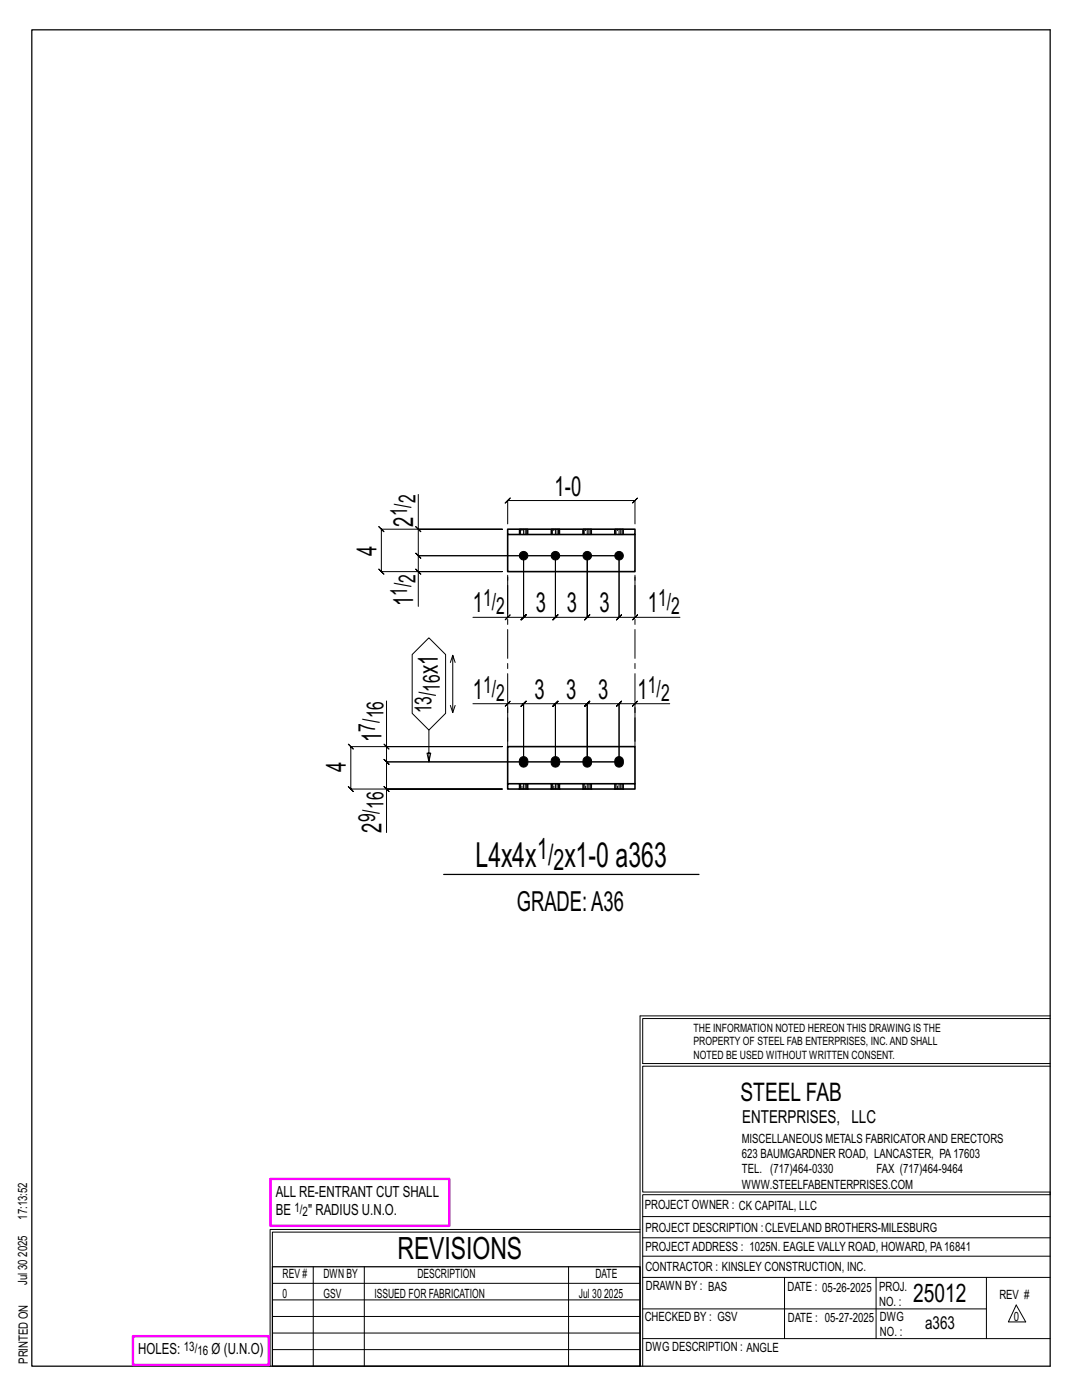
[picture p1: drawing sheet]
<svg xmlns="http://www.w3.org/2000/svg" width="216mm" height="279mm" viewBox="0 0 216 279" stroke-linecap="round" stroke-linejoin="round" font-family="sans-serif">
<g fill="none" stroke="#000" stroke-width=".2">
<path d="M83.5 98.7v6.9h16.7h-24.1l-.5-.5 1 1-.5-.5v8.5l-.5-.5 1 1-.5-.5h24.1h-16.7v6.9M83 113.6l1 1zM83 105.1l1 1zM83.5 105.6v5.3l-.5-.5 1 1-.5-.5h40M101.3 104.6v-4.7l-.5 .5 1-1-.5 .5h25.4l-.5 .5 1-1-.5 .5v4.7M101.3 115.1v8.1h-6.9M123.5 110.9v12.3l.5-.5-1 1 .5-.5h-6.3l.5-.5-1 1 .5-.5v-12.3v12.3l.5-.5-1 1 .5-.5h-6.4l.5-.5-1 1 .5-.5v-12.3v12.3l.5-.5-1 1 .5-.5h-6.3l.5-.5-1 1 .5-.5v-12.3v12.3l.5-.5-1 1 .5-.5h-3.2M123.5 110.9v12.3l-.5 .5 1-1-.5 .5h3.2M123.5 110.9h-40l-.5-.5 1 1-.5-.5v3.2M126.7 115.1v8.1h9M77.1 139.9v9.1h23.1h-30.2l-.5-.5 1 1-.5-.5v8.5l-.5-.5 1 1-.5-.5h30.2h-23.1v8.7M82.2 130.6l3.4-3.3 3.3 3.3v11.8l-3.3 3.3-3.4-3.3z"/>
<path d="M90.3 130.8l-.4 1.4M90.8 132.2l-.5-1.4v11.4M100.8 123.7l1-1zM101.8 139.9l-1 1zM126.2 123.7l1-1zM76.6 157l1 1zM76.6 148.5l1 1zM77.1 149v3l-.5-.5 1 1-.5-.5h46.4M85.6 145.7v6.3l-.4-1.7h.8l-.4 1.7M89.9 140.8l.4 1.4 .5-1.4M94.4 140.4h6.9v7.5M101.3 140.4h3.2l-.5 .5 1-1-.5 .5v11.6v-11.6l-.5 .5 1-1-.5 .5h6.3l-.5 .5 1-1-.5 .5v11.6v-11.6l-.5 .5 1-1-.5 .5h6.4l-.5 .5 1-1-.5 .5v11.6v-11.6l-.5 .5 1-1-.5 .5h6.3l-.5 .5 1-1-.5 .5v11.6"/>
<path d="M123.5 152h-46.4l-.5-.5 1 1-.5-.5v5.5M126.2 140.9l1-1zM126.7 140.4h-3.2l.5-.5-1 1 .5-.5v11.6M133.6 140.4h-6.9v7.5M127.7 202.7v70M127.7 202.7h81.8M209.5 203.3h-81.3v9h81.3M209.5 212.8h-81.3v25.1h81.3v.5h-81.3v34.3M54.4 259.4h73.3M54.4 256.1h73.3M62.5 252.8v19.9M72.7 252.8v19.9"/>
<path d="M113.4 252.8v19.9M127.7 245.4h-73.8v27.3M127.7 245.9h-73.3v6.9M128.2 242.8h81.3M128.2 254.9h81.3M128.2 250.7h81.3M128.2 247h81.3M156.5 254.9v12.2M174.8 254.9v12.2M196.8 254.9v12.2M54.4 269.3h73.3M54.4 266h73.3"/>
<path d="M54.4 262.7h73.3M128.2 261.2h68.6M128.2 267.1h81.3M202.8 260.4l1.9 3.4h-3.5z"/>
</g>
<path d="M6.3 6h203.2v266.7h-203.2zM88.5 174.5h51M54.4 252.8h73.3v19.9h-73.3z" fill="none" stroke="#000" stroke-width=".25"/>
<path d="M54 235.3h35.6v9.3h-35.6zM26.5 266.7h27.1v5.7h-27.1z" fill="none" stroke="#f0f" stroke-width=".5"/>
<g fill="#000" stroke="#000" stroke-width=".2">
<path d="M103.9 151.2a.91 .91 0 0 1 1.1 0 .91 .91 0 0 1 .3 1 .9 .9 0 0 1-1.1 .9 .9 .9 0 0 1-.6-1.3zM110.2 151.2a.91 .91 0 0 1 1.2 0 .91 .91 0 0 1 .3 1 .9 .9 0 0 1-1.1 .9 .9 .9 0 0 1-.6-1.3zM116.6 151.2a.91 .91 0 0 1 1.1 0 .91 .91 0 0 1 .3 1 .9 .9 0 0 1-1.1 .9 .9 .9 0 0 1-.6-1.3zM122.9 151.2a.91 .91 0 0 1 1.2 0 .91 .91 0 0 1 .3 1 .9 .9 0 0 1-1.1 .9 .9 .9 0 0 1-.6-1.3z"/>
<circle cx="104.5" cy="110.9" r=".86"/>
<circle cx="110.8" cy="110.9" r=".86"/>
<circle cx="117.2" cy="110.9" r=".86"/>
<circle cx="123.5" cy="110.9" r=".86"/>
</g>
<g fill="none" stroke="#000" stroke-width=".32">
<path d="M101.3 105.6h25.4v1.1h-25.4zM101.3 106.7v7.4h25.4v-7.4M101.3 156.4h25.4v1.1h-25.4zM101.3 156.4v-7.4h25.4v7.4M103.6 156.4h.1M103.6 157.5h.1M105.3 156.4h.1M105.3 157.5h.1M110 156.4h.1M110 157.5h.1M111.7 156.4h.1M111.7 157.5h.1"/>
<path d="M116.3 156.4h.1M116.3 157.5h.1M118 156.4h.1M118 157.5h.1M122.7 156.4h.1M122.7 157.5h.1M124.4 156.4h.1M124.4 157.5h.1"/>
</g>
<g fill="none" stroke="#000" stroke-width=".2" stroke-dasharray="2 1.4">
<path d="M103.6 105.6l.1 1.1zM103.7 105.6h.2M104.1 105.6h-.2v1.1h-.2M104.1 106.7h.4v-1.1h-.4v1.1h-.2M104.5 105.6h.3v1.1h-.3M104.8 105.6h.3v1.1h-.3M105.1 105.6h.2v1.1h-.2M105.3 105.6v1.1M110 105.6v1.1zM110 105.6h.2M110.5 105.6h-.3v1.1h-.2M110.5 106.7h.3v-1.1h-.3v1.1h-.3"/>
<path d="M110.8 105.6h.4v1.1h-.4M111.2 105.6h.2v1.1h-.2M111.4 105.6h.2v1.1h-.2M111.6 105.6v1.1M116.3 105.6l.1 1.1zM116.4 105.6h.2M116.8 105.6h-.2v1.1h-.2M116.8 106.7h.4v-1.1h-.4v1.1h-.2M117.2 105.6h.3v1.1h-.3M117.5 105.6h.3v1.1h-.3M117.8 105.6h.2v1.1h-.2M118 105.6v1.1"/>
<path d="M122.7 105.6v1.1zM122.7 105.6h.2M123.2 105.6h-.3v1.1h-.2M123.2 106.7h.3v-1.1h-.3v1.1h-.3M123.5 105.6h.4v1.1h-.4M123.9 105.6h.2v1.1h-.2M124.1 105.6h.2v1.1h-.2M124.3 105.6v1.1M103.6 156.4h.1M103.6 156.4v1.1M103.7 157.5h-.1M103.9 157.5h-.2v-1.1h.2"/>
<path d="M104.1 156.4h.4v1.1h-.4zM104.1 157.5h-.2v-1.1h.2M104.5 157.5h.3v-1.1h.3M104.5 156.4h.3M104.8 157.5h.3v-1.1h.2M105.1 157.5h.2v-1.1M105.3 157.5v-1.1M105.3 157.5h.1M110 156.4h.1M110 156.4v1.1M110 157.5h.1M110.2 157.5h-.2v-1.1h.2"/>
<path d="M110.5 156.4h.3v1.1h-.3zM110.5 157.5h-.3v-1.1h.3M110.8 157.5h.4v-1.1h.2M110.8 156.4h.4M111.2 157.5h.2v-1.1h.2M111.4 157.5h.2l.1-1.1M111.7 157.5v-1.1M111.7 157.5h-.1M116.3 156.4h.1M116.3 156.4v1.1M116.4 157.5h-.1M116.6 157.5h-.2v-1.1h.2"/>
<path d="M116.8 156.4h.4v1.1h-.4zM116.8 157.5h-.2v-1.1h.2M117.2 157.5h.3v-1.1h.3M117.2 156.4h.3M117.5 157.5h.3v-1.1h.2M117.8 157.5h.2v-1.1M118 157.5v-1.1M118 157.5h.1M122.7 156.4h.1M122.7 156.4v1.1M122.7 157.5h.1M122.9 157.5h-.2v-1.1h.2"/>
<path d="M123.2 156.4h.3v1.1h-.3zM123.2 157.5h-.3v-1.1h.3M123.5 157.5h.4v-1.1h.2M123.5 156.4h.4M123.9 157.5h.2v-1.1h.2M124.1 157.5h.2l.1-1.1M124.4 157.5v-1.1M124.4 157.5h-.1"/>
</g>
<path d="M101.3 149v-34.9M126.7 149v-34.9" fill="none" stroke="#000" stroke-width=".2" stroke-dasharray="5.8 1 1 1"/>
<g font-size="6.9">
<text x="94.9" y="173.1">L4x4x</text>
<text x="112.6" y="173.1">x1-0 a363</text>
</g>
<text font-size="6.1" x="79.3" y="251.3">REVISIONS</text>
<g font-size="5.9">
<text x="107.2" y="171.5">1/</text>
<text x="110.4" y="173.6">2</text>
</g>
<g font-size="5.5">
<text x="110.6" y="98.9">1-0</text>
<text x="82.5" y="105.1" transform="rotate(-90 82.5 105.1)">2</text>
<text x="75.1" y="110.9" transform="rotate(-90 75.1 110.9)">4</text>
<text x="82.5" y="121" transform="rotate(-90 82.5 121)">1</text>
<text x="94.4" y="122.2">1</text>
<text x="106.9" y="122.2">3</text>
<text x="113.1" y="122.2">3</text>
<text x="119.6" y="122.2">3</text>
<text x="129.3" y="122.2">1</text>
<text x="87.4" y="134.5" transform="rotate(-90 87.4 134.5)">x1</text>
<text x="94.4" y="139.5">1</text>
<text x="106.6" y="139.5">3</text>
<text x="113" y="139.5">3</text>
<text x="119.3" y="139.5">3</text>
<text x="127.2" y="139.5">1</text>
<text x="76.1" y="148" transform="rotate(-90 76.1 148)">1</text>
<text x="69" y="154" transform="rotate(-90 69 154)">4</text>
<text x="76.1" y="166.2" transform="rotate(-90 76.1 166.2)">2</text>
<text x="103.1" y="181.8">GRADE:A36</text>
</g>
<g font-size="5.1">
<text x="147.8" y="219.8">STEEL FAB</text>
<text x="182.2" y="259.9">25012</text>
</g>
<g font-size="4.7">
<text x="82.9" y="100.4" transform="rotate(-90 82.9 100.4)">2</text>
<text x="81.2" y="103" transform="rotate(-90 81.2 103)">1/</text>
<text x="81.2" y="119" transform="rotate(-90 81.2 119)">1/</text>
<text x="82.9" y="116.4" transform="rotate(-90 82.9 116.4)">2</text>
<text x="96.4" y="121">1/</text>
<text x="99" y="122.6">2</text>
<text x="131.3" y="121">1/</text>
<text x="133.9" y="122.6">2</text>
<text x="76.5" y="143.4" transform="rotate(-90 76.5 143.4)">16</text>
<text x="86.1" y="142.4" transform="rotate(-90 86.1 142.4)">13/</text>
<text x="87.8" y="138" transform="rotate(-90 87.8 138)">16</text>
<text x="96.4" y="138.2">1/</text>
<text x="99" y="139.9">2</text>
<text x="129.3" y="138.2">1/</text>
<text x="131.9" y="139.9">2</text>
<text x="74.9" y="146" transform="rotate(-90 74.9 146)">7/</text>
<text x="76.5" y="161.5" transform="rotate(-90 76.5 161.5)">16</text>
<text x="74.9" y="164.1" transform="rotate(-90 74.9 164.1)">9/</text>
</g>
<g font-size="3.6">
<text x="148.1" y="224.1">ENTERPRISES, LLC</text>
<text x="184.6" y="265.2">a363</text>
</g>
<g font-size="3.1">
<text x="55" y="238.9">ALL RE-ENTRANT CUT SHALL</text>
<text x="55" y="242.5">BE</text>
<text x="61.5" y="242.5">&quot; RADIUS U.N.O.</text>
<text x="27.6" y="270.2">HOLES:</text>
<text x="42.2" y="270.2">Ø (U.N.O)</text>
</g>
<g font-size="2.6">
<text x="58.8" y="241.8">1/</text>
<text x="60.4" y="242.7">2</text>
<text x="36.7" y="269.6">13/</text>
<text x="39.4" y="270.5">16</text>
</g>
<g font-size="2.5">
<text x="148" y="231.2">623 BAUMGARDNER ROAD, LANCASTER, PA17603</text>
<text x="148" y="228.1">MISCELLANEOUS METALS FABRICATORAND ERECTORS</text>
<text x="148" y="237.2">WWW.STEELFABENTERPRISES.COM</text>
<text x="148" y="234.2">TEL. (717)464-0330</text>
<text x="174.9" y="234.2">FAX (717)464-9464</text>
<text x="5.4" y="243.4" transform="rotate(-90 5.4 243.4)">17:13:52</text>
<text x="128.7" y="241.3">PROJECT OWNER : CK CAPITAL, LLC</text>
<text x="128.8" y="246">PROJECT DESCRIPTION :CLEVELAND BROTHERS-MILESBURG</text>
<text x="5.4" y="250.8" transform="rotate(-90 5.4 250.8)">2025</text>
<text x="128.8" y="249.7">PROJECTADDRESS : 1025N. EAGLE VALLY ROAD, HOWARD, PA16841</text>
<text x="5.4" y="256.5" transform="rotate(-90 5.4 256.5)">Jul 30</text>
<text x="56.4" y="255">REV #</text>
<text x="64.5" y="255">DWN BY</text>
<text x="83.3" y="255">DESCRIPTION</text>
<text x="118.8" y="255">DATE</text>
<text x="128.8" y="253.7">CONTRACTOR : KINSLEY CONSTRUCTION, INC.</text>
<text x="128.9" y="257.5">DRAWN BY : BAS</text>
<text x="157.1" y="257.6">DATE : 05-26-2025</text>
<text x="175.4" y="257.7">PROJ.</text>
<text x="56.4" y="259">0</text>
<text x="64.5" y="259">GSV</text>
<text x="74.7" y="259">ISSUED FOR FABRICATION</text>
<text x="115.5" y="259">Jul 30</text>
<text x="120.6" y="259">2025</text>
<text x="128.6" y="263.7">CHECKED BY : GSV</text>
<text x="157.2" y="263.7">DATE : 05-27-2025</text>
<text x="175.4" y="260.7">NO. :</text>
<text x="175.6" y="263.7">DWG</text>
<text x="199.4" y="259.2">REV #</text>
<text x="202.3" y="263.7">0</text>
<text x="128.8" y="269.7">DWG DESCRIPTION : ANGLE</text>
<text x="175.6" y="266.7">NO. :</text>
<text x="5.5" y="272.2" transform="rotate(-90 5.5 272.2)">PRINTED ON</text>
</g>
<g font-size="2.3">
<text x="138.4" y="208.6">PROPERTY OF STEEL FAB ENTERPRISES, INC.AND SHALL</text>
<text x="138.4" y="205.9">THE INFORMATION NOTED HEREON THIS DRAWING IS THE</text>
<text x="138.4" y="211.3">NOTED BE USED WITHOUT WRITTEN CONSENT.</text>
</g>
</svg>
